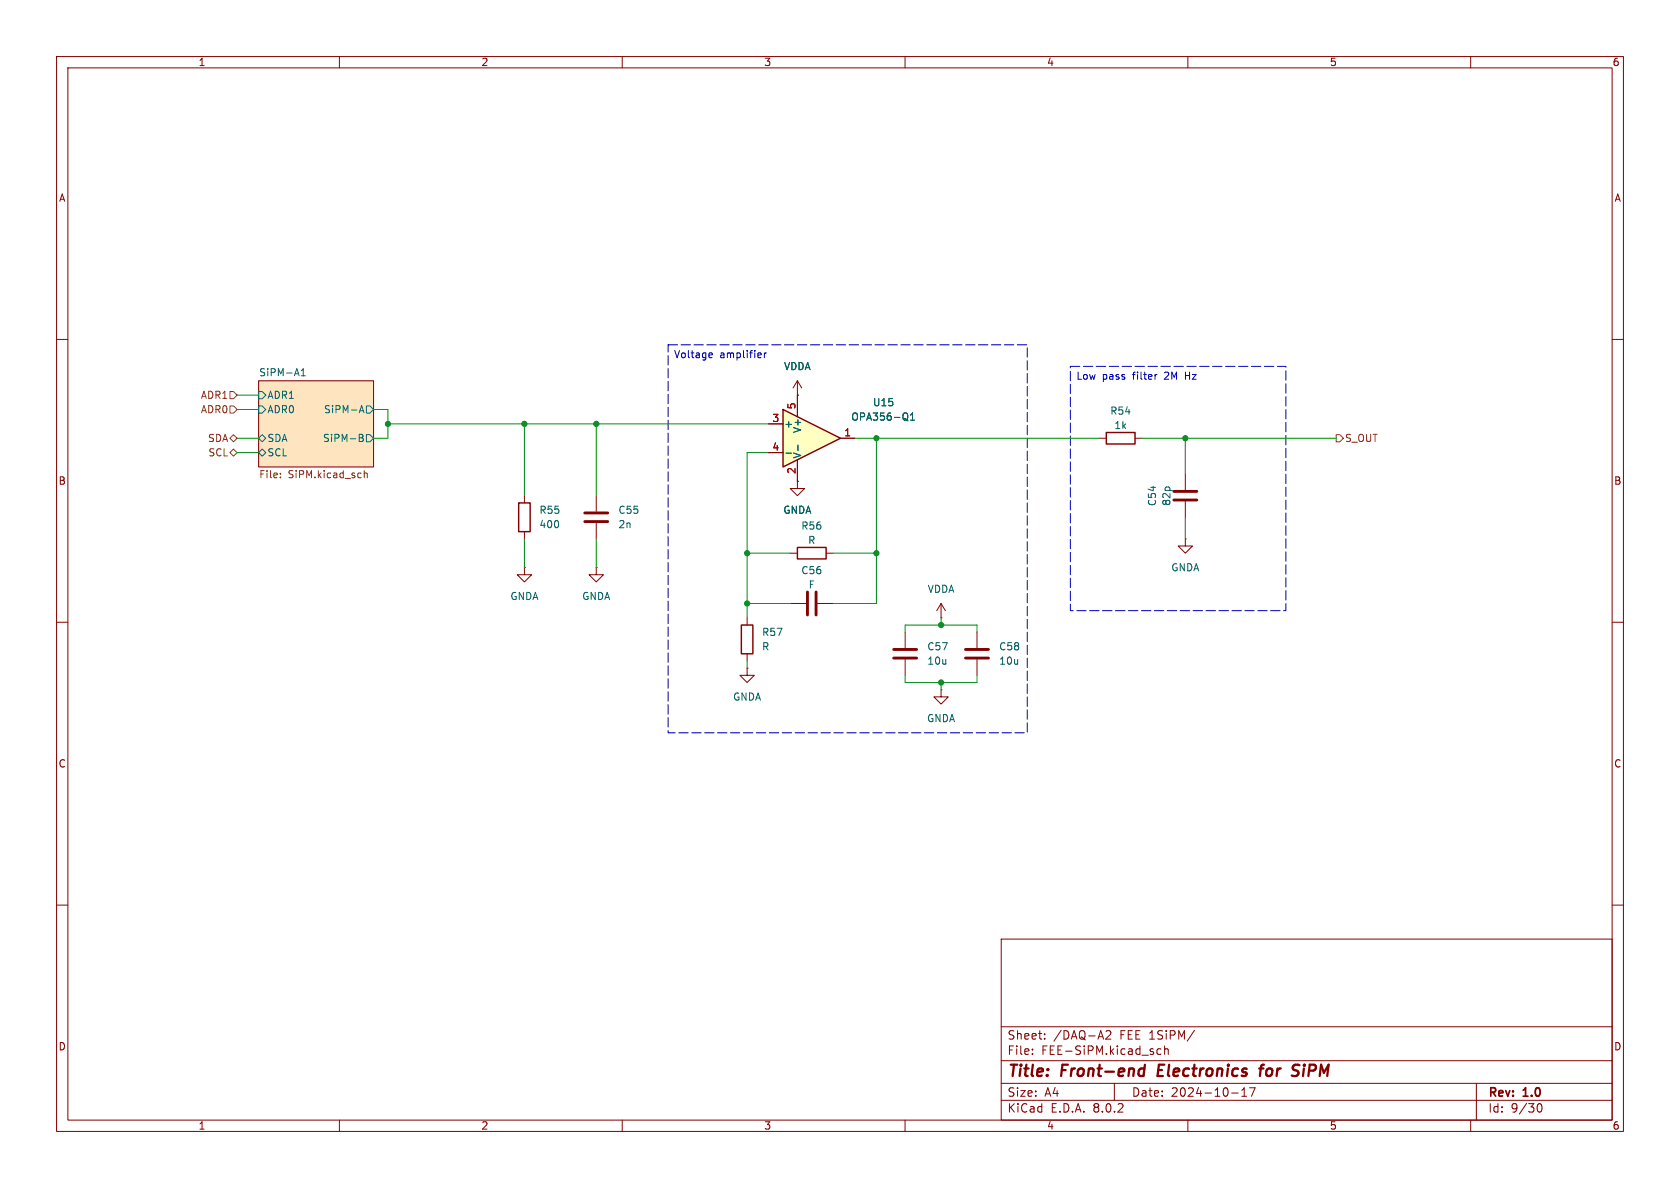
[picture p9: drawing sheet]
<svg xmlns="http://www.w3.org/2000/svg" width="297mm" height="210mm" viewBox="0 0 297 210" stroke-linecap="round" stroke-linejoin="round" font-family="sans-serif">
<g fill="none" stroke="#840000" stroke-width=".18">
<path d="M10 10h277v190h-277zM12 12h273v186h-273zM60 10v2M110 10v2M160 10v2M210 10v2M260 10v2M10 60h2M285 60h2M45.7 67.3h20.3v15.3h-20.3zM141 69.9h.1M141 67.3l-.8 1.3"/>
<path d="M141 67.3v2.6M141 67.3l.7 1.3M194.3 77.5h1.3M200.7 77.5h1.2M139.7 97.8h1.3M146 97.8h1.3M209.5 95.3v1.2h1.3l-1.3 1.3-1.2-1.3h1.2M209.5 95.3h.1M209.5 83.8v2.8M209.5 88.6v2.8M10 110h2M132.1 118.1v1.3h1.2l-1.2 1.3-1.3-1.3h1.3"/>
<path d="M132.1 118.1h.1M139.7 106.7h2.8M144.5 106.7h2.8M160 111.8v2.8M160 116.6v2.8M166.4 109.2h.1M166.4 106.7l-.8 1.3M166.4 106.7v2.5M166.4 106.7l.7 1.3M172.7 111.8v2.8M172.7 116.6v2.8M285 110h2"/>
<path d="M166.4 121.9v1.3h1.2l-1.2 1.3-1.3-1.3h1.3M166.4 121.9h.1M10 160h2M285 160h2M177 166h108v32h-108zM60 198v2M110 198v2M160 198v2M177 194.5h108M177 191.5h108M177 187.5h108M177 181.5h108"/>
<path d="M182.5 186.3v.1M182.5 185.5v.1M184.7 183.6v.1M184.7 182.8v.1M195.5 182.3l.6-.1 .2 .1 .1 .3-.9 1.1h.9M197 191.5v3M205.2 185.5l-.4-.1-.3 .3v.4l.2 .2h.5M205.9 185.5l.2-.1 .4 .1v.9M205.9 184.9v1.5M210 198v2M211.2 182.1l-1.3 2M217.7 193.2h1.2"/>
<path d="M219.5 193.8h.9M219.5 192.7l.5-.4v1.5M220.9 192.3h1l-.7 1.5M260 198v2M261 191.5v6.5M271.7 195.7l.2-.5 .2-.1a.8 .8 0 0 1 .5 .7 .8 .8 0 0 1-.5 .8l-.2-.1-.2-.5"/>
</g>
<path d="M201.8 188.9l.5 .1M202.2 190.1l-.6 .1M202.4 188.2l-.2 2M204.9 188.2l-.3 2h1M222.6 188.9h.8M223.5 188.2l-.4 .1-.2 .2-.2 1.7M229 188.2l.7 .1M229.2 189.3a.46 .46 0 0 1 .4 .4 .46 .46 0 0 1-.3 .4" fill="none" stroke="#840000" stroke-width=".4"/>
<path d="M45.7 67.3h20.3v15.3h-20.3z" fill="#ffe5bf" stroke="#ffe5bf" stroke-width=".18"/>
<g fill="none" stroke="#006464" stroke-width=".18">
<path d="M45.7 77.5l.7-.7 .6 .7-.6 .6zM45.7 69.2h.7l.6 .7-.6 .6h-.7zM45.7 71.8h.7l.6 .6-.6 .6h-.7zM53.3 66.4h.7M53.3 65.5l.3-.3v1.2M63.5 76.8l.6 .1 .1 .2-.3 .3M63.5 77.4h.4M63.5 73l.4-1.3 .5 1.3M63.6 72.6h.6M63.9 77.4l.3 .2v.3l-.7 .1M64.8 76.8h.6l.6 .7-.6 .6h-.6zM64.8 71.8h.6l.6 .6-.6 .6h-.6z"/>
<path d="M45.7 80l.7-.6 .6 .6-.6 .6z"/>
</g>
<path d="M49.6 84.3v.2M49.6 83.7v.1M64.4 83.2v1.3M64.4 83.7l.2-.1 .3 .1v.8" fill="none" stroke="#725600" stroke-width=".18"/>
<path d="M207.5 86.9h4.1M207.5 88.4h4.1M142.7 104.6v4.1M144.3 104.6v4.1M158 116.3h4.1M158 114.8h4.1M170.7 116.3h4.1M170.7 114.8h4.1" fill="none" stroke="#840000" stroke-width=".51"/>
<path d="M195.6 76.5h5.1v2h-5.1zM141 96.8h5v2h-5z" fill="none" stroke="#840000" stroke-width=".25"/>
<path d="M138.4 72.4l10.2 5.1-10.2 5.1z" fill="#ffffc2"/>
<path d="M138.4 72.4l10.2 5.1-10.2 5.1zM91.7 88.9h2v5.1h-2zM131.1 110.5h2v5.1h-2z" fill="none" stroke="#840000" stroke-width=".25"/>
<g fill="none" stroke="#840000" stroke-width=".18">
<path d="M135.9 74.9h2.5M141 69.9h.1M141 69.9v3.8M148.6 77.5h2.5M92.7 87.6v1.3M92.7 94v1.3M105.4 87.6v2.8M105.4 92.5v2.8M135.9 80h2.5M141 85.1v1.3h1.2l-1.2 1.2-1.3-1.2h1.3M141 85.1h.1M141 81.3v3.8"/>
<path d="M92.7 100.3v1.3h1.3l-1.3 1.3-1.3-1.3h1.3M92.7 100.3h.1M105.4 100.3v1.3h1.3l-1.3 1.3-1.3-1.3h1.3M105.4 100.3h.1M132.1 109.2v1.3M132.1 115.6v1.2"/>
</g>
<path d="M141.1 78.7v1M160.3 73.1a.9 .9 0 0 1 0 1.1l.2 .2M161 74.3h.7M161 73.4l.3-.4v1.3M139 80.1h.9" fill="none" stroke="#006464" stroke-width=".18"/>
<path d="M103.4 90.7h4M103.4 92.2h4" fill="none" stroke="#840000" stroke-width=".51"/>
<path d="M40.6 69.2h.7l.6 .7-.6 .6h-.7zM40.6 77.5l.7-.7 .6 .7-.6 .6zM40.6 71.8h.7l.6 .6-.6 .6h-.7zM236.2 76.8h.7l.6 .7-.6 .6h-.7zM40.6 80l.7-.6 .6 .6-.6 .6z" fill="none" stroke="#725600" stroke-width=".18"/>
<path d="M118.1 61h63.5v68.5h-63.5zM189.2 64.8h38.1v43.2h-38.1z" fill="none" stroke="#0000c2" stroke-width=".18" stroke-dasharray="1.7 .6"/>
<path d="M125.5 62.4h.4v.3l-.6 .1M125.9 63.2h-.4M134.5 62.4l.1 .3-.6 .1M135.1 62.4v.8M135.5 62.4l-.4 .2M204.6 66.2l-.3 .1" fill="none" stroke="#0000c2" stroke-width=".18"/>
<g fill="none" stroke="#009600" stroke-width=".18">
<path d="M41.9 77.5h3.8M41.9 72.4h3.8M41.9 69.9h3.8M66 72.4h2.6v5.1h-2.6M68.6 74.9h67.3M92.7 74.9v12.7M105.4 74.9v12.7M151.1 77.5h43.2M154.9 77.5v29.2h-7.6M201.9 77.5h34.3M209.5 77.5v6.3M41.9 80h3.8"/>
<path d="M92.7 95.3v5M105.4 95.3v5M132.1 97.8h7.6M135.9 80h-3.8v29.2M147.3 97.8h7.6M209.5 91.4v3.9M132.1 116.8v1.3M132.1 106.7h7.6M160 111.8v-1.3h12.7v1.3M160 119.4v1.3h12.7v-1.3M166.4 109.2v1.3M166.4 120.7v1.2"/>
</g>
<g fill="#009600" stroke="#009600" stroke-width=".18">
<circle cx="154.9" cy="97.8" r=".46"/>
<circle cx="166.4" cy="120.7" r=".46"/>
<circle cx="154.9" cy="77.5" r=".46"/>
<circle cx="166.4" cy="110.5" r=".46"/>
<circle cx="209.5" cy="77.5" r=".46"/>
<circle cx="92.7" cy="74.9" r=".46"/>
<circle cx="105.4" cy="74.9" r=".46"/>
<circle cx="132.1" cy="97.8" r=".46"/>
<circle cx="132.1" cy="106.7" r=".46"/>
<circle cx="68.6" cy="74.9" r=".46"/>
</g>
<g font-size="2.8" fill="#840000">
<text x="178" y="190.9">Title:</text>
<text x="187.7" y="190.9">Front-end</text>
<text x="205.5" y="190.9">Electronics</text>
<text x="224.4" y="190.9">for</text>
<text x="230.9" y="190.9">SiPM</text>
</g>
<g font-size="2.1" fill="#840000">
<text x="178" y="184">Sheet:</text>
<text x="186.2" y="184">/DAQ-A2</text>
<text x="198" y="184">FEE 1SiPM/</text>
<text x="178" y="186.7">File:</text>
<text x="184.1" y="186.7">FEE-SiPM.kicad_sch</text>
<text x="178" y="196.9">KiCad</text>
<text x="178" y="194.1">Size:</text>
<text x="184.7" y="194.1">A4</text>
<text x="185.7" y="196.9">E.D.A.</text>
<text x="193.3" y="196.9">8.0.2</text>
<text x="200" y="194.1">Date:</text>
<text x="207" y="194.1">2024-10-17</text>
<text x="263" y="194.3">Rev:</text>
<text x="263" y="196.9">Id:</text>
<text x="267.1" y="196.9">9/30</text>
<text x="269.4" y="194.3">1.0</text>
</g>
<g font-size="1.8" fill="#840000">
<text x="35" y="11.9">1</text>
<text x="85" y="11.9">2</text>
<text x="135" y="11.9">3</text>
<text x="185" y="11.9">4</text>
<text x="235" y="11.9">5</text>
<text x="285" y="11.9">6</text>
<text x="10.3" y="35.9">A</text>
<text x="285.3" y="35.9">A</text>
<text x="10.3" y="85.9">B</text>
<text x="285.3" y="85.9">B</text>
<text x="10.3" y="135.9">C</text>
<text x="285.3" y="135.9">C</text>
<text x="10.3" y="185.9">D</text>
<text x="285.3" y="185.9">D</text>
<text x="35" y="199.9">1</text>
<text x="85" y="199.9">2</text>
<text x="135" y="199.9">3</text>
<text x="185" y="199.9">4</text>
<text x="235" y="199.9">5</text>
<text x="285" y="199.9">6</text>
</g>
<g font-size="1.8" fill="#0000c2">
<text x="119.1" y="63.6">Voltage</text>
<text x="127.2" y="63.6">amplifier</text>
<text x="190.2" y="67.4">Low</text>
<text x="194.9" y="67.4">pass</text>
<text x="200.4" y="67.4">filter</text>
<text x="206.2" y="67.4">2M</text>
<text x="210" y="67.4">Hz</text>
</g>
<g font-size="1.8" fill="#006464">
<text x="138.5" y="65.6">VDDA</text>
<text x="45.7" y="66.6">SiPM-A1</text>
<text x="47.2" y="70.7">ADR1</text>
<text x="47.2" y="73.3">ADR0</text>
<text x="57.2" y="73.3">SiPM-A</text>
<text x="138.6" y="75.8">+</text>
<text x="141.8" y="76.7" transform="rotate(-90 141.8 76.7)">V+</text>
<text x="150.4" y="74.6">OPA356-Q1</text>
<text x="154.2" y="72">U15</text>
<text x="196.2" y="73.5">R54</text>
<text x="196.9" y="76">1k</text>
<text x="47.2" y="80.9">SCL</text>
<text x="47.2" y="78.3">SDA</text>
<text x="57" y="78.3">SiPM-B</text>
<text x="141.8" y="81.2" transform="rotate(-90 141.8 81.2)">V-</text>
<text x="204.6" y="89.6" transform="rotate(-90 204.6 89.6)">C54</text>
<text x="207.1" y="89.5" transform="rotate(-90 207.1 89.5)">82p</text>
<text x="95.3" y="93.6">400</text>
<text x="95.3" y="91">R55</text>
<text x="109.2" y="93.6">2n</text>
<text x="109.2" y="91">C55</text>
<text x="138.4" y="91">GNDA</text>
<text x="141.6" y="93.8">R56</text>
<text x="141.6" y="101.7">C56</text>
<text x="142.8" y="96.4">R</text>
<text x="207" y="101.2">GNDA</text>
<text x="90.1" y="106.3">GNDA</text>
<text x="102.8" y="106.3">GNDA</text>
<text x="142.9" y="104.2">F</text>
<text x="163.9" y="105">VDDA</text>
<text x="134.6" y="112.6">R57</text>
<text x="134.6" y="115.2">R</text>
<text x="163.8" y="115.2">C57</text>
<text x="163.8" y="117.7">10u</text>
<text x="176.5" y="115.2">C58</text>
<text x="176.5" y="117.7">10u</text>
<text x="129.5" y="124.1">GNDA</text>
<text x="163.8" y="127.9">GNDA</text>
</g>
<g font-size="1.8" fill="#725600">
<text x="35.4" y="70.7">ADR1</text>
<text x="35.4" y="73.3">ADR0</text>
<text x="36.7" y="78.3">SDA</text>
<text x="36.7" y="80.9">SCL</text>
<text x="237.7" y="78.3">S_OUT</text>
<text x="45.7" y="84.9">File:</text>
<text x="50.9" y="84.9">SiPM.kicad_sch</text>
</g>
<g font-size="1.8" fill="#a90000">
<text x="136.5" y="74.7">3</text>
<text x="140.7" y="72.5" transform="rotate(-90 140.7 72.5)">5</text>
<text x="149.2" y="77.2">1</text>
<text x="136.5" y="79.8">4</text>
<text x="140.7" y="83.9" transform="rotate(-90 140.7 83.9)">2</text>
</g>
</svg>
